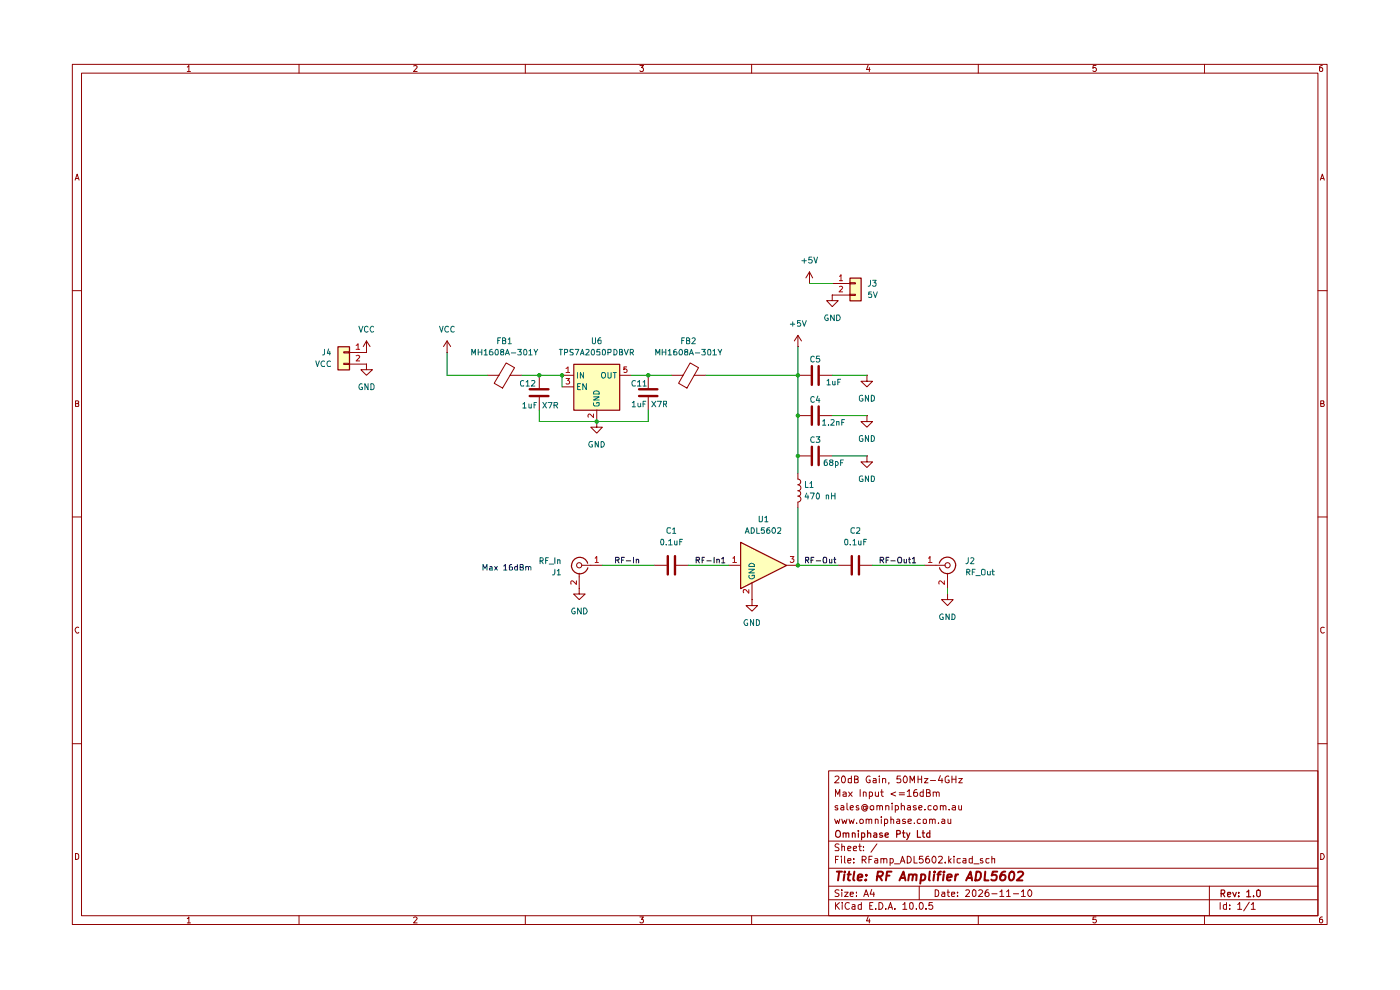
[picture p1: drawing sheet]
(kicad_sch
 (version 20260306)
 (generator "eeschema")
 (generator_version "10.0")
 (paper "A4")
 (title_block
  (title "RF Amplifier ADL5602")
  (date "2026-11-10")
  (rev "1.0")
  (company "Omniphase Pty Ltd")
  (comment 1 "www.omniphase.com.au")
  (comment 2 "sales@omniphase.com.au")
  (comment 3 "Max Input <=16dBm")
  (comment 4 "20dB Gain, 50MHz-4GHz"))
 (lib_symbols
  (symbol "Connector:Conn_Coaxial"
   (pin_names
    (offset 1.016) (hide yes)) (exclude_from_sim no) (in_bom yes) (on_board yes)
   (in_pos_files yes)
   (duplicate_pin_numbers_are_jumpers no)
   (property "Reference" "J" (at 0.254 3.048 0) (show_name no) (do_not_autoplace no) (effects (font (size 1.27 1.27))))
   (property "Value" "Conn_Coaxial" (at 2.921 0 90) (show_name no) (do_not_autoplace no) (effects (font (size 1.27 1.27))))
   (property "Footprint" "" (at 0 0 0) (show_name no) (do_not_autoplace no) (hide yes) (effects (font (size 1.27 1.27))))
   (property "Datasheet" "" (at 0 0 0) (show_name no) (do_not_autoplace no) (hide yes) (effects (font (size 1.27 1.27))))
   (property "Description" "coaxial connector (BNC, SMA, SMB, SMC, Cinch/RCA, LEMO, ...)" (at 0 0 0) (show_name no) (do_not_autoplace no) (hide yes) (effects (font (size 1.27 1.27))))
   (symbol "Conn_Coaxial_0_1"
    (polyline (pts (xy -2.54 0) (xy -0.508 0)) (stroke (width 0) (type default)) (fill (type none)))
    (arc (start 1.778 0) (mid 0.222 -1.8079) (end -1.778 -0.508) (stroke (width 0.254) (type default)) (fill (type none)))
    (arc (start -1.778 0.508) (mid 0.2221 1.8084) (end 1.778 0) (stroke (width 0.254) (type default)) (fill (type none)))
    (circle (center 0 0) (radius 0.508) (stroke (width 0.2032) (type default)) (fill (type none)))
    (polyline (pts (xy 0 -2.54) (xy 0 -1.778)) (stroke (width 0) (type default)) (fill (type none))))
   (symbol "Conn_Coaxial_1_1"
    (pin passive line (at -5.08 0 0) (length 2.54) (name "In" (effects (font (size 1.27 1.27)))) (number "1" (effects (font (size 1.27 1.27)))))
    (pin passive line (at 0 -5.08 90) (length 2.54) (name "Ext" (effects (font (size 1.27 1.27)))) (number "2" (effects (font (size 1.27 1.27))))))
   (embedded_fonts no))
  (symbol "Connector_Generic:Conn_01x02"
   (pin_names
    (offset 1.016) (hide yes)) (exclude_from_sim no) (in_bom yes) (on_board yes)
   (in_pos_files yes)
   (duplicate_pin_numbers_are_jumpers no)
   (property "Reference" "J" (at 0 2.54 0) (show_name no) (do_not_autoplace no) (effects (font (size 1.27 1.27))))
   (property "Value" "Conn_01x02" (at 0 -5.08 0) (show_name no) (do_not_autoplace no) (effects (font (size 1.27 1.27))))
   (property "Footprint" "" (at 0 0 0) (show_name no) (do_not_autoplace no) (hide yes) (effects (font (size 1.27 1.27))))
   (property "Datasheet" "" (at 0 0 0) (show_name no) (do_not_autoplace no) (hide yes) (effects (font (size 1.27 1.27))))
   (property "Description" "Generic connector, single row, 01x02, script generated (kicad-library-utils/schlib/autogen/connector/)" (at 0 0 0) (show_name no) (do_not_autoplace no) (hide yes) (effects (font (size 1.27 1.27))))
   (symbol "Conn_01x02_1_1"
    (rectangle (start -1.27 1.27) (end 1.27 -3.81) (stroke (width 0.254) (type default)) (fill (type background)))
    (rectangle (start -1.27 0.127) (end 0 -0.127) (stroke (width 0.1524) (type default)) (fill (type none)))
    (rectangle (start -1.27 -2.413) (end 0 -2.667) (stroke (width 0.1524) (type default)) (fill (type none)))
    (pin passive line (at -5.08 0 0) (length 3.81) (name "Pin_1" (effects (font (size 1.27 1.27)))) (number "1" (effects (font (size 1.27 1.27)))))
    (pin passive line (at -5.08 -2.54 0) (length 3.81) (name "Pin_2" (effects (font (size 1.27 1.27)))) (number "2" (effects (font (size 1.27 1.27))))))
   (embedded_fonts no))
  (symbol "Device:C"
   (pin_numbers (hide yes))
   (pin_names
    (offset 0.254)) (exclude_from_sim no) (in_bom yes) (on_board yes)
   (in_pos_files yes)
   (duplicate_pin_numbers_are_jumpers no)
   (property "Reference" "C" (at 0.635 2.54 0) (show_name no) (do_not_autoplace no) (effects (font (size 1.27 1.27)) (justify left)))
   (property "Value" "C" (at 0.635 -2.54 0) (show_name no) (do_not_autoplace no) (effects (font (size 1.27 1.27)) (justify left)))
   (property "Footprint" "" (at 0.9652 -3.81 0) (show_name no) (do_not_autoplace no) (hide yes) (effects (font (size 1.27 1.27))))
   (property "Datasheet" "" (at 0 0 0) (show_name no) (do_not_autoplace no) (hide yes) (effects (font (size 1.27 1.27))))
   (property "Description" "Unpolarized capacitor" (at 0 0 0) (show_name no) (do_not_autoplace no) (hide yes) (effects (font (size 1.27 1.27))))
   (symbol "C_0_1"
    (polyline (pts (xy -2.032 0.762) (xy 2.032 0.762)) (stroke (width 0.508) (type default)) (fill (type none)))
    (polyline (pts (xy -2.032 -0.762) (xy 2.032 -0.762)) (stroke (width 0.508) (type default)) (fill (type none))))
   (symbol "C_1_1"
    (pin passive line (at 0 3.81 270) (length 2.794) (name "" (effects (font (size 1.27 1.27)))) (number "1" (effects (font (size 1.27 1.27)))))
    (pin passive line (at 0 -3.81 90) (length 2.794) (name "" (effects (font (size 1.27 1.27)))) (number "2" (effects (font (size 1.27 1.27))))))
   (embedded_fonts no))
  (symbol "Device:FerriteBead"
   (pin_numbers (hide yes))
   (pin_names
    (offset 0)) (exclude_from_sim no) (in_bom yes) (on_board yes)
   (in_pos_files yes)
   (duplicate_pin_numbers_are_jumpers no)
   (property "Reference" "FB" (at -3.81 0.635 90) (show_name no) (do_not_autoplace no) (effects (font (size 1.27 1.27))))
   (property "Value" "FerriteBead" (at 3.81 0 90) (show_name no) (do_not_autoplace no) (effects (font (size 1.27 1.27))))
   (property "Footprint" "" (at -1.778 0 90) (show_name no) (do_not_autoplace no) (hide yes) (effects (font (size 1.27 1.27))))
   (property "Datasheet" "" (at 0 0 0) (show_name no) (do_not_autoplace no) (hide yes) (effects (font (size 1.27 1.27))))
   (property "Description" "Ferrite bead" (at 0 0 0) (show_name no) (do_not_autoplace no) (hide yes) (effects (font (size 1.27 1.27))))
   (symbol "FerriteBead_0_1"
    (polyline (pts (xy -2.7686 0.4064) (xy -1.7018 2.2606) (xy 2.7686 -0.3048) (xy 1.6764 -2.159) (xy -2.7686 0.4064)) (stroke (width 0) (type default)) (fill (type none)))
    (polyline (pts (xy 0 1.27) (xy 0 1.2954)) (stroke (width 0) (type default)) (fill (type none)))
    (polyline (pts (xy 0 -1.27) (xy 0 -1.2192)) (stroke (width 0) (type default)) (fill (type none))))
   (symbol "FerriteBead_1_1"
    (pin passive line (at 0 3.81 270) (length 2.54) (name "" (effects (font (size 1.27 1.27)))) (number "1" (effects (font (size 1.27 1.27)))))
    (pin passive line (at 0 -3.81 90) (length 2.54) (name "" (effects (font (size 1.27 1.27)))) (number "2" (effects (font (size 1.27 1.27))))))
   (embedded_fonts no))
  (symbol "Device:L"
   (pin_numbers (hide yes))
   (pin_names
    (offset 1.016) (hide yes)) (exclude_from_sim no) (in_bom yes) (on_board yes)
   (in_pos_files yes)
   (duplicate_pin_numbers_are_jumpers no)
   (property "Reference" "L" (at -1.27 0 90) (show_name no) (do_not_autoplace no) (effects (font (size 1.27 1.27))))
   (property "Value" "L" (at 1.905 0 90) (show_name no) (do_not_autoplace no) (effects (font (size 1.27 1.27))))
   (property "Footprint" "" (at 0 0 0) (show_name no) (do_not_autoplace no) (hide yes) (effects (font (size 1.27 1.27))))
   (property "Datasheet" "" (at 0 0 0) (show_name no) (do_not_autoplace no) (hide yes) (effects (font (size 1.27 1.27))))
   (property "Description" "Inductor" (at 0 0 0) (show_name no) (do_not_autoplace no) (hide yes) (effects (font (size 1.27 1.27))))
   (symbol "L_0_1"
    (arc (start 0 2.54) (mid 0.6323 1.905) (end 0 1.27) (stroke (width 0) (type default)) (fill (type none)))
    (arc (start 0 1.27) (mid 0.6323 0.635) (end 0 0) (stroke (width 0) (type default)) (fill (type none)))
    (arc (start 0 0) (mid 0.6323 -0.635) (end 0 -1.27) (stroke (width 0) (type default)) (fill (type none)))
    (arc (start 0 -1.27) (mid 0.6323 -1.905) (end 0 -2.54) (stroke (width 0) (type default)) (fill (type none))))
   (symbol "L_1_1"
    (pin passive line (at 0 3.81 270) (length 1.27) (name "1" (effects (font (size 1.27 1.27)))) (number "1" (effects (font (size 1.27 1.27)))))
    (pin passive line (at 0 -3.81 90) (length 1.27) (name "2" (effects (font (size 1.27 1.27)))) (number "2" (effects (font (size 1.27 1.27))))))
   (embedded_fonts no))
  (symbol "RF_Amplifier:ADL5610" (exclude_from_sim no) (in_bom yes) (on_board yes)
   (in_pos_files yes)
   (duplicate_pin_numbers_are_jumpers no)
   (property "Reference" "U" (at -1.27 7.62 0) (show_name no) (do_not_autoplace no) (effects (font (size 1.27 1.27))))
   (property "Value" "ADL5610" (at 2.54 5.08 0) (show_name no) (do_not_autoplace no) (effects (font (size 1.27 1.27))))
   (property "Footprint" "Package_TO_SOT_SMD:SOT-89-3" (at 1.27 10.16 0) (show_name no) (do_not_autoplace no) (hide yes) (effects (font (size 1.27 1.27))))
   (property "Datasheet" "https://www.analog.com/media/en/technical-documentation/data-sheets/ADL5610.pdf" (at 0 0 0) (show_name no) (do_not_autoplace no) (hide yes) (effects (font (size 1.27 1.27))))
   (property "Description" "30-6000MHz RF/IF +18.4dB gain block, SOT-89" (at 0 0 0) (show_name no) (do_not_autoplace no) (hide yes) (effects (font (size 1.27 1.27))))
   (symbol "ADL5610_0_1"
    (polyline (pts (xy 5.08 0) (xy -5.08 5.08) (xy -5.08 -5.08) (xy 5.08 0)) (stroke (width 0.254) (type default)) (fill (type background))))
   (symbol "ADL5610_1_1"
    (pin input line (at -7.62 0 0) (length 2.54) (name "" (effects (font (size 1.27 1.27)))) (number "1" (effects (font (size 1.27 1.27)))))
    (pin power_in line (at -2.54 -7.62 90) (length 3.81) (name "GND" (effects (font (size 1.27 1.27)))) (number "2" (effects (font (size 1.27 1.27)))))
    (pin output line (at 7.62 0 180) (length 2.54) (name "" (effects (font (size 1.27 1.27)))) (number "3" (effects (font (size 1.27 1.27))))))
   (embedded_fonts no))
  (symbol "Regulator_Linear:TPS7A20xxxDBV" (exclude_from_sim no) (in_bom yes) (on_board yes)
   (in_pos_files yes)
   (duplicate_pin_numbers_are_jumpers no)
   (property "Reference" "U" (at -3.81 6.35 0) (show_name no) (do_not_autoplace no) (effects (font (size 1.27 1.27))))
   (property "Value" "TPS7A20xxxDBV" (at 6.35 6.35 0) (show_name no) (do_not_autoplace no) (effects (font (size 1.27 1.27))))
   (property "Footprint" "Package_TO_SOT_SMD:SOT-23-5" (at 0 8.89 0) (show_name no) (do_not_autoplace no) (hide yes) (effects (font (size 1.27 1.27))))
   (property "Datasheet" "https://www.ti.com/lit/ds/symlink/tps7a20.pdf" (at 0 12.7 0) (show_name no) (do_not_autoplace no) (hide yes) (effects (font (size 1.27 1.27))))
   (property "Description" "300 mA Low Dropout Voltage Regulator, Fixed Output, 1.6..6.0Vin, Low-Noise (7μV RMS), 6.5μA IQ LDO, SOT-23" (at 0 0 0) (show_name no) (do_not_autoplace no) (hide yes) (effects (font (size 1.27 1.27))))
   (symbol "TPS7A20xxxDBV_0_1"
    (rectangle (start -5.08 -5.08) (end 5.08 5.08) (stroke (width 0.254) (type default)) (fill (type background)))
    (pin power_in line (at -7.62 2.54 0) (length 2.54) (name "IN" (effects (font (size 1.27 1.27)))) (number "1" (effects (font (size 1.27 1.27)))))
    (pin power_in line (at 0 -7.62 90) (length 2.54) (name "GND" (effects (font (size 1.27 1.27)))) (number "2" (effects (font (size 1.27 1.27)))))
    (pin input line (at -7.62 0 0) (length 2.54) (name "EN" (effects (font (size 1.27 1.27)))) (number "3" (effects (font (size 1.27 1.27)))))
    (pin no_connect line (at 5.08 0 180) (length 2.54) (hide yes) (name "NC" (effects (font (size 1.27 1.27)))) (number "4" (effects (font (size 1.27 1.27)))))
    (pin power_out line (at 7.62 2.54 180) (length 2.54) (name "OUT" (effects (font (size 1.27 1.27)))) (number "5" (effects (font (size 1.27 1.27))))))
   (embedded_fonts no))
  (symbol "power:+5V"
   (power global)
   (pin_numbers (hide yes))
   (pin_names
    (offset 0) (hide yes)) (exclude_from_sim no) (in_bom yes) (on_board yes)
   (in_pos_files yes)
   (duplicate_pin_numbers_are_jumpers no)
   (property "Reference" "#PWR" (at 0 -3.81 0) (show_name no) (do_not_autoplace no) (hide yes) (effects (font (size 1.27 1.27))))
   (property "Value" "+5V" (at 0 3.556 0) (show_name no) (do_not_autoplace no) (effects (font (size 1.27 1.27))))
   (property "Footprint" "" (at 0 0 0) (show_name no) (do_not_autoplace no) (hide yes) (effects (font (size 1.27 1.27))))
   (property "Datasheet" "" (at 0 0 0) (show_name no) (do_not_autoplace no) (hide yes) (effects (font (size 1.27 1.27))))
   (property "Description" "Power symbol creates a global label with name \"+5V\"" (at 0 0 0) (show_name no) (do_not_autoplace no) (hide yes) (effects (font (size 1.27 1.27))))
   (symbol "+5V_0_1"
    (polyline (pts (xy -0.762 1.27) (xy 0 2.54)) (stroke (width 0) (type default)) (fill (type none)))
    (polyline (pts (xy 0 2.54) (xy 0.762 1.27)) (stroke (width 0) (type default)) (fill (type none)))
    (polyline (pts (xy 0 0) (xy 0 2.54)) (stroke (width 0) (type default)) (fill (type none))))
   (symbol "+5V_1_1"
    (pin power_in line (at 0 0 90) (length 0) (name "" (effects (font (size 1.27 1.27)))) (number "1" (effects (font (size 1.27 1.27))))))
   (embedded_fonts no))
  (symbol "power:GND"
   (power global)
   (pin_numbers (hide yes))
   (pin_names
    (offset 0) (hide yes)) (exclude_from_sim no) (in_bom yes) (on_board yes)
   (in_pos_files yes)
   (duplicate_pin_numbers_are_jumpers no)
   (property "Reference" "#PWR" (at 0 -6.35 0) (show_name no) (do_not_autoplace no) (hide yes) (effects (font (size 1.27 1.27))))
   (property "Value" "GND" (at 0 -3.81 0) (show_name no) (do_not_autoplace no) (effects (font (size 1.27 1.27))))
   (property "Footprint" "" (at 0 0 0) (show_name no) (do_not_autoplace no) (hide yes) (effects (font (size 1.27 1.27))))
   (property "Datasheet" "" (at 0 0 0) (show_name no) (do_not_autoplace no) (hide yes) (effects (font (size 1.27 1.27))))
   (property "Description" "Power symbol creates a global label with name \"GND\" , ground" (at 0 0 0) (show_name no) (do_not_autoplace no) (hide yes) (effects (font (size 1.27 1.27))))
   (symbol "GND_0_1"
    (polyline (pts (xy 0 0) (xy 0 -1.27) (xy 1.27 -1.27) (xy 0 -2.54) (xy -1.27 -1.27) (xy 0 -1.27)) (stroke (width 0) (type default)) (fill (type none))))
   (symbol "GND_1_1"
    (pin power_in line (at 0 0 270) (length 0) (name "" (effects (font (size 1.27 1.27)))) (number "1" (effects (font (size 1.27 1.27))))))
   (embedded_fonts no))
  (symbol "power:VCC"
   (power global)
   (pin_numbers (hide yes))
   (pin_names
    (offset 0) (hide yes)) (exclude_from_sim no) (in_bom yes) (on_board yes)
   (in_pos_files yes)
   (duplicate_pin_numbers_are_jumpers no)
   (property "Reference" "#PWR" (at 0 -3.81 0) (show_name no) (do_not_autoplace no) (hide yes) (effects (font (size 1.27 1.27))))
   (property "Value" "VCC" (at 0 3.556 0) (show_name no) (do_not_autoplace no) (effects (font (size 1.27 1.27))))
   (property "Footprint" "" (at 0 0 0) (show_name no) (do_not_autoplace no) (hide yes) (effects (font (size 1.27 1.27))))
   (property "Datasheet" "" (at 0 0 0) (show_name no) (do_not_autoplace no) (hide yes) (effects (font (size 1.27 1.27))))
   (property "Description" "Power symbol creates a global label with name \"VCC\"" (at 0 0 0) (show_name no) (do_not_autoplace no) (hide yes) (effects (font (size 1.27 1.27))))
   (symbol "VCC_0_1"
    (polyline (pts (xy -0.762 1.27) (xy 0 2.54)) (stroke (width 0) (type default)) (fill (type none)))
    (polyline (pts (xy 0 2.54) (xy 0.762 1.27)) (stroke (width 0) (type default)) (fill (type none)))
    (polyline (pts (xy 0 0) (xy 0 2.54)) (stroke (width 0) (type default)) (fill (type none))))
   (symbol "VCC_1_1"
    (pin power_in line (at 0 0 90) (length 0) (name "" (effects (font (size 1.27 1.27)))) (number "1" (effects (font (size 1.27 1.27))))))
   (embedded_fonts no)))
 (text "Max 16dBm "
  (exclude_from_sim no)
  (at 106.426 121.412 0)
  (effects (font (size 1.27 1.27))))
 (junction
  (at 170.18 78.74)
  (diameter 0)
  (color 0 0 0 0))
 (junction
  (at 113.03 78.74)
  (diameter 0)
  (color 0 0 0 0))
 (junction
  (at 170.18 87.63)
  (diameter 0)
  (color 0 0 0 0))
 (junction
  (at 137.16 78.74)
  (diameter 0)
  (color 0 0 0 0))
 (junction
  (at 118.11 78.74)
  (diameter 0)
  (color 0 0 0 0))
 (junction
  (at 170.18 96.52)
  (diameter 0)
  (color 0 0 0 0))
 (junction
  (at 170.18 120.65)
  (diameter 0)
  (color 0 0 0 0))
 (junction
  (at 125.73 88.9)
  (diameter 0)
  (color 0 0 0 0))
 (wire
  (pts (xy 203.2 127) (xy 203.2 125.73))
  (stroke (width 0) (type default)))
 (wire
  (pts (xy 92.71 78.74) (xy 101.6 78.74))
  (stroke (width 0) (type default)))
 (wire
  (pts (xy 137.16 86.36) (xy 137.16 88.9))
  (stroke (width 0) (type default)))
 (wire
  (pts (xy 113.03 78.74) (xy 118.11 78.74))
  (stroke (width 0) (type default)))
 (wire
  (pts (xy 109.22 78.74) (xy 113.03 78.74))
  (stroke (width 0) (type default)))
 (wire
  (pts (xy 133.35 78.74) (xy 137.16 78.74))
  (stroke (width 0) (type default)))
 (wire
  (pts (xy 177.8 96.52) (xy 185.42 96.52))
  (stroke (width 0) (type default)))
 (wire
  (pts (xy 149.86 78.74) (xy 170.18 78.74))
  (stroke (width 0) (type default)))
 (wire
  (pts (xy 172.72 58.42) (xy 177.8 58.42))
  (stroke (width 0) (type default)))
 (wire
  (pts (xy 113.03 88.9) (xy 125.73 88.9))
  (stroke (width 0) (type default)))
 (wire
  (pts (xy 146.05 120.65) (xy 154.94 120.65))
  (stroke (width 0) (type default)))
 (wire
  (pts (xy 118.11 78.74) (xy 118.11 81.28))
  (stroke (width 0) (type default)))
 (wire
  (pts (xy 113.03 86.36) (xy 113.03 88.9))
  (stroke (width 0) (type default)))
 (wire
  (pts (xy 170.18 96.52) (xy 170.18 100.33))
  (stroke (width 0) (type default)))
 (wire
  (pts (xy 177.8 87.63) (xy 185.42 87.63))
  (stroke (width 0) (type default)))
 (wire
  (pts (xy 177.8 78.74) (xy 185.42 78.74))
  (stroke (width 0) (type default)))
 (wire
  (pts (xy 170.18 72.39) (xy 170.18 78.74))
  (stroke (width 0) (type default)))
 (wire
  (pts (xy 170.18 78.74) (xy 170.18 87.63))
  (stroke (width 0) (type default)))
 (wire
  (pts (xy 170.18 107.95) (xy 170.18 120.65))
  (stroke (width 0) (type default)))
 (wire
  (pts (xy 170.18 120.65) (xy 179.07 120.65))
  (stroke (width 0) (type default)))
 (wire
  (pts (xy 186.69 120.65) (xy 198.12 120.65))
  (stroke (width 0) (type default)))
 (wire
  (pts (xy 170.18 87.63) (xy 170.18 96.52))
  (stroke (width 0) (type default)))
 (wire
  (pts (xy 142.24 78.74) (xy 137.16 78.74))
  (stroke (width 0) (type default)))
 (wire
  (pts (xy 92.71 73.66) (xy 92.71 78.74))
  (stroke (width 0) (type default)))
 (wire
  (pts (xy 137.16 88.9) (xy 125.73 88.9))
  (stroke (width 0) (type default)))
 (wire
  (pts (xy 127 120.65) (xy 138.43 120.65))
  (stroke (width 0) (type default)))
 (label "RF-In1"
  (at 147.32 120.65 0)
  (effects (font (size 1.27 1.27)) (justify left bottom)))
 (label "RF-Out1"
  (at 187.96 120.65 0)
  (effects (font (size 1.27 1.27)) (justify left bottom)))
 (label "RF-In"
  (at 129.54 120.65 0)
  (effects (font (size 1.27 1.27)) (justify left bottom))
  (property "Netclass" "RF_50_OHM" (at 125.222 122.174 0) (hide yes) (show_name no) (do_not_autoplace no) (effects (font (size 1.27 1.27)
    (italic yes)) (justify left))))
 (label "RF-Out"
  (at 171.45 120.65 0)
  (effects (font (size 1.27 1.27)) (justify left bottom)))
 (symbol
  (lib_id "Connector_Generic:Conn_01x02")
  (at 182.88 58.42 0)
  (unit 1)
  (body_style 1)
  (exclude_from_sim no)
  (in_bom yes)
  (on_board yes)
  (in_pos_files yes)
  (dnp no)
  (fields_autoplaced yes)
  (property "Reference" "J3" (at 185.42 58.4199 0) (show_name no) (do_not_autoplace no) (effects (font (size 1.27 1.27)) (justify left)))
  (property "Value" "5V" (at 185.42 60.9599 0) (show_name no) (do_not_autoplace no) (effects (font (size 1.27 1.27)) (justify left)))
  (property "Footprint" "Connector_PinSocket_2.54mm:PinSocket_1x02_P2.54mm_Vertical" (at 182.88 58.42 0) (hide yes) (show_name no) (do_not_autoplace no) (effects (font (size 1.27 1.27))))
  (property "Datasheet" "" (at 182.88 58.42 0) (hide yes) (show_name no) (do_not_autoplace no) (effects (font (size 1.27 1.27))))
  (property "Description" "Generic connector, single row, 01x02, script generated (kicad-library-utils/schlib/autogen/connector/)" (at 182.88 58.42 0) (hide yes) (show_name no) (do_not_autoplace no) (effects (font (size 1.27 1.27))))
  (pin "1")
  (pin "2"))
 (symbol
  (lib_id "Device:FerriteBead")
  (at 146.05 78.74 90)
  (unit 1)
  (body_style 1)
  (exclude_from_sim no)
  (in_bom yes)
  (on_board yes)
  (in_pos_files yes)
  (dnp no)
  (fields_autoplaced yes)
  (property "Reference" "FB2" (at 145.9992 71.12 90) (show_name no) (do_not_autoplace no) (effects (font (size 1.27 1.27))))
  (property "Value" "MH1608A-301Y" (at 145.9992 73.66 90) (show_name no) (do_not_autoplace no) (effects (font (size 1.27 1.27))))
  (property "Footprint" "Inductor_SMD:L_0603_1608Metric_Pad1.05x0.95mm_HandSolder" (at 146.05 80.518 90) (hide yes) (show_name no) (do_not_autoplace no) (effects (font (size 1.27 1.27))))
  (property "Datasheet" "" (at 146.05 78.74 0) (hide yes) (show_name no) (do_not_autoplace no) (effects (font (size 1.27 1.27))))
  (property "Description" "Ferrite bead" (at 146.05 78.74 0) (hide yes) (show_name no) (do_not_autoplace no) (effects (font (size 1.27 1.27))))
  (pin "2")
  (pin "1"))
 (symbol
  (lib_id "power:GND")
  (at 185.42 87.63 0)
  (unit 1)
  (body_style 1)
  (exclude_from_sim no)
  (in_bom yes)
  (on_board yes)
  (in_pos_files yes)
  (dnp no)
  (fields_autoplaced yes)
  (property "Reference" "#PWR05" (at 185.42 93.98 0) (hide yes) (show_name no) (do_not_autoplace no) (effects (font (size 1.27 1.27))))
  (property "Value" "GND" (at 185.42 92.71 0) (show_name no) (do_not_autoplace no) (effects (font (size 1.27 1.27))))
  (property "Footprint" "" (at 185.42 87.63 0) (hide yes) (show_name no) (do_not_autoplace no) (effects (font (size 1.27 1.27))))
  (property "Datasheet" "" (at 185.42 87.63 0) (hide yes) (show_name no) (do_not_autoplace no) (effects (font (size 1.27 1.27))))
  (property "Description" "Power symbol creates a global label with name \"GND\" , ground" (at 185.42 87.63 0) (hide yes) (show_name no) (do_not_autoplace no) (effects (font (size 1.27 1.27))))
  (pin "1"))
 (symbol
  (lib_id "power:GND")
  (at 160.02 128.27 0)
  (unit 1)
  (body_style 1)
  (exclude_from_sim no)
  (in_bom yes)
  (on_board yes)
  (in_pos_files yes)
  (dnp no)
  (fields_autoplaced yes)
  (property "Reference" "#PWR02" (at 160.02 134.62 0) (hide yes) (show_name no) (do_not_autoplace no) (effects (font (size 1.27 1.27))))
  (property "Value" "GND" (at 160.02 133.35 0) (show_name no) (do_not_autoplace no) (effects (font (size 1.27 1.27))))
  (property "Footprint" "" (at 160.02 128.27 0) (hide yes) (show_name no) (do_not_autoplace no) (effects (font (size 1.27 1.27))))
  (property "Datasheet" "" (at 160.02 128.27 0) (hide yes) (show_name no) (do_not_autoplace no) (effects (font (size 1.27 1.27))))
  (property "Description" "Power symbol creates a global label with name \"GND\" , ground" (at 160.02 128.27 0) (hide yes) (show_name no) (do_not_autoplace no) (effects (font (size 1.27 1.27))))
  (pin "1"))
 (symbol
  (lib_id "Device:C")
  (at 182.88 120.65 90)
  (unit 1)
  (body_style 1)
  (exclude_from_sim no)
  (in_bom yes)
  (on_board yes)
  (in_pos_files yes)
  (dnp no)
  (fields_autoplaced yes)
  (property "Reference" "C2" (at 182.88 113.03 90) (show_name no) (do_not_autoplace no) (effects (font (size 1.27 1.27))))
  (property "Value" "0.1uF" (at 182.88 115.57 90) (show_name no) (do_not_autoplace no) (effects (font (size 1.27 1.27))))
  (property "Footprint" "Capacitor_SMD:C_0402_1005Metric" (at 186.69 119.6848 0) (hide yes) (show_name no) (do_not_autoplace no) (effects (font (size 1.27 1.27))))
  (property "Datasheet" "" (at 182.88 120.65 0) (hide yes) (show_name no) (do_not_autoplace no) (effects (font (size 1.27 1.27))))
  (property "Description" "Unpolarized capacitor" (at 182.88 120.65 0) (hide yes) (show_name no) (do_not_autoplace no) (effects (font (size 1.27 1.27))))
  (pin "2")
  (pin "1"))
 (symbol
  (lib_id "power:GND")
  (at 121.92 125.73 0)
  (unit 1)
  (body_style 1)
  (exclude_from_sim no)
  (in_bom yes)
  (on_board yes)
  (in_pos_files yes)
  (dnp no)
  (fields_autoplaced yes)
  (property "Reference" "#PWR01" (at 121.92 132.08 0) (hide yes) (show_name no) (do_not_autoplace no) (effects (font (size 1.27 1.27))))
  (property "Value" "GND" (at 121.92 130.81 0) (show_name no) (do_not_autoplace no) (effects (font (size 1.27 1.27))))
  (property "Footprint" "" (at 121.92 125.73 0) (hide yes) (show_name no) (do_not_autoplace no) (effects (font (size 1.27 1.27))))
  (property "Datasheet" "" (at 121.92 125.73 0) (hide yes) (show_name no) (do_not_autoplace no) (effects (font (size 1.27 1.27))))
  (property "Description" "Power symbol creates a global label with name \"GND\" , ground" (at 121.92 125.73 0) (hide yes) (show_name no) (do_not_autoplace no) (effects (font (size 1.27 1.27))))
  (pin "1"))
 (symbol
  (lib_id "RF_Amplifier:ADL5610")
  (at 162.56 120.65 0)
  (unit 1)
  (body_style 1)
  (exclude_from_sim no)
  (in_bom yes)
  (on_board yes)
  (in_pos_files yes)
  (dnp no)
  (fields_autoplaced yes)
  (property "Reference" "U1" (at 162.56 110.49 0) (show_name no) (do_not_autoplace no) (effects (font (size 1.27 1.27))))
  (property "Value" "ADL5602" (at 162.56 113.03 0) (show_name no) (do_not_autoplace no) (effects (font (size 1.27 1.27))))
  (property "Footprint" "Package_TO_SOT_SMD:SOT-89-3" (at 163.83 110.49 0) (hide yes) (show_name no) (do_not_autoplace no) (effects (font (size 1.27 1.27))))
  (property "Datasheet" "https://www.analog.com/media/en/technical-documentation/data-sheets/ADL5610.pdf" (at 162.56 120.65 0) (hide yes) (show_name no) (do_not_autoplace no) (effects (font (size 1.27 1.27))))
  (property "Description" "30-6000MHz RF/IF +18.4dB gain block, SOT-89" (at 162.56 120.65 0) (hide yes) (show_name no) (do_not_autoplace no) (effects (font (size 1.27 1.27))))
  (pin "1")
  (pin "3")
  (pin "2"))
 (symbol
  (lib_id "power:+5V")
  (at 170.18 72.39 0)
  (unit 1)
  (body_style 1)
  (exclude_from_sim no)
  (in_bom yes)
  (on_board yes)
  (in_pos_files yes)
  (dnp no)
  (fields_autoplaced yes)
  (property "Reference" "#PWR07" (at 170.18 76.2 0) (hide yes) (show_name no) (do_not_autoplace no) (effects (font (size 1.27 1.27))))
  (property "Value" "+5V" (at 170.18 67.31 0) (show_name no) (do_not_autoplace no) (effects (font (size 1.27 1.27))))
  (property "Footprint" "" (at 170.18 72.39 0) (hide yes) (show_name no) (do_not_autoplace no) (effects (font (size 1.27 1.27))))
  (property "Datasheet" "" (at 170.18 72.39 0) (hide yes) (show_name no) (do_not_autoplace no) (effects (font (size 1.27 1.27))))
  (property "Description" "Power symbol creates a global label with name \"+5V\"" (at 170.18 72.39 0) (hide yes) (show_name no) (do_not_autoplace no) (effects (font (size 1.27 1.27))))
  (pin "1"))
 (symbol
  (lib_id "Device:C")
  (at 137.16 82.55 0)
  (unit 1)
  (body_style 1)
  (exclude_from_sim no)
  (in_bom yes)
  (on_board yes)
  (in_pos_files yes)
  (dnp no)
  (property "Reference" "C11" (at 135.128 80.518 0) (show_name no) (do_not_autoplace no) (effects (font (size 1.27 1.27))))
  (property "Value" "1uF X7R" (at 137.414 85.09 0) (show_name no) (do_not_autoplace no) (effects (font (size 1.27 1.27))))
  (property "Footprint" "Capacitor_SMD:C_0805_2012Metric_Pad1.18x1.45mm_HandSolder" (at 138.1252 86.36 0) (hide yes) (show_name no) (do_not_autoplace no) (effects (font (size 1.27 1.27))))
  (property "Datasheet" "" (at 137.16 82.55 0) (hide yes) (show_name no) (do_not_autoplace no) (effects (font (size 1.27 1.27))))
  (property "Description" "Unpolarized capacitor" (at 137.16 82.55 0) (hide yes) (show_name no) (do_not_autoplace no) (effects (font (size 1.27 1.27))))
  (pin "1")
  (pin "2"))
 (symbol
  (lib_id "power:VCC")
  (at 74.93 73.66 0)
  (unit 1)
  (body_style 1)
  (exclude_from_sim no)
  (in_bom yes)
  (on_board yes)
  (in_pos_files yes)
  (dnp no)
  (fields_autoplaced yes)
  (property "Reference" "#PWR012" (at 74.93 77.47 0) (hide yes) (show_name no) (do_not_autoplace no) (effects (font (size 1.27 1.27))))
  (property "Value" "VCC" (at 74.93 68.58 0) (show_name no) (do_not_autoplace no) (effects (font (size 1.27 1.27))))
  (property "Footprint" "" (at 74.93 73.66 0) (hide yes) (show_name no) (do_not_autoplace no) (effects (font (size 1.27 1.27))))
  (property "Datasheet" "" (at 74.93 73.66 0) (hide yes) (show_name no) (do_not_autoplace no) (effects (font (size 1.27 1.27))))
  (property "Description" "Power symbol creates a global label with name \"VCC\"" (at 74.93 73.66 0) (hide yes) (show_name no) (do_not_autoplace no) (effects (font (size 1.27 1.27))))
  (pin "1"))
 (symbol
  (lib_id "Device:C")
  (at 173.99 78.74 90)
  (unit 1)
  (body_style 1)
  (exclude_from_sim no)
  (in_bom yes)
  (on_board yes)
  (in_pos_files yes)
  (dnp no)
  (property "Reference" "C5" (at 173.99 75.184 90) (show_name no) (do_not_autoplace no) (effects (font (size 1.27 1.27))))
  (property "Value" "1uF" (at 178.054 80.264 90) (show_name no) (do_not_autoplace no) (effects (font (size 1.27 1.27))))
  (property "Footprint" "Capacitor_SMD:C_1206_3216Metric" (at 177.8 77.7748 0) (hide yes) (show_name no) (do_not_autoplace no) (effects (font (size 1.27 1.27))))
  (property "Datasheet" "" (at 173.99 78.74 0) (hide yes) (show_name no) (do_not_autoplace no) (effects (font (size 1.27 1.27))))
  (property "Description" "Unpolarized capacitor" (at 173.99 78.74 0) (hide yes) (show_name no) (do_not_autoplace no) (effects (font (size 1.27 1.27))))
  (pin "2")
  (pin "1"))
 (symbol
  (lib_id "Device:L")
  (at 170.18 104.14 0)
  (unit 1)
  (body_style 1)
  (exclude_from_sim no)
  (in_bom yes)
  (on_board yes)
  (in_pos_files yes)
  (dnp no)
  (fields_autoplaced yes)
  (property "Reference" "L1" (at 171.45 102.8699 0) (show_name no) (do_not_autoplace no) (effects (font (size 1.27 1.27)) (justify left)))
  (property "Value" "470 nH" (at 171.45 105.4099 0) (show_name no) (do_not_autoplace no) (effects (font (size 1.27 1.27)) (justify left)))
  (property "Footprint" "Inductor_SMD:L_0603_1608Metric_Pad1.05x0.95mm_HandSolder" (at 170.18 104.14 0) (hide yes) (show_name no) (do_not_autoplace no) (effects (font (size 1.27 1.27))))
  (property "Datasheet" "" (at 170.18 104.14 0) (hide yes) (show_name no) (do_not_autoplace no) (effects (font (size 1.27 1.27))))
  (property "Description" "Inductor" (at 170.18 104.14 0) (hide yes) (show_name no) (do_not_autoplace no) (effects (font (size 1.27 1.27))))
  (pin "1")
  (pin "2"))
 (symbol
  (lib_id "Connector:Conn_Coaxial")
  (at 203.2 120.65 0)
  (unit 1)
  (body_style 1)
  (exclude_from_sim no)
  (in_bom yes)
  (on_board yes)
  (in_pos_files yes)
  (dnp no)
  (fields_autoplaced yes)
  (property "Reference" "J2" (at 207.01 119.6731 0) (show_name no) (do_not_autoplace no) (effects (font (size 1.27 1.27)) (justify left)))
  (property "Value" "RF_Out" (at 207.01 122.2131 0) (show_name no) (do_not_autoplace no) (effects (font (size 1.27 1.27)) (justify left)))
  (property "Footprint" "Connector_Coaxial:SMA_Amphenol_132289_EdgeMount" (at 203.2 120.65 0) (hide yes) (show_name no) (do_not_autoplace no) (effects (font (size 1.27 1.27))))
  (property "Datasheet" "" (at 203.2 120.65 0) (hide yes) (show_name no) (do_not_autoplace no) (effects (font (size 1.27 1.27))))
  (property "Description" "coaxial connector (BNC, SMA, SMB, SMC, Cinch/RCA, LEMO, ...)" (at 203.2 120.65 0) (hide yes) (show_name no) (do_not_autoplace no) (effects (font (size 1.27 1.27))))
  (pin "1")
  (pin "2"))
 (symbol
  (lib_id "Device:C")
  (at 173.99 87.63 90)
  (unit 1)
  (body_style 1)
  (exclude_from_sim no)
  (in_bom yes)
  (on_board yes)
  (in_pos_files yes)
  (dnp no)
  (property "Reference" "C4" (at 173.99 84.074 90) (show_name no) (do_not_autoplace no) (effects (font (size 1.27 1.27))))
  (property "Value" "1.2nF" (at 178.054 89.154 90) (show_name no) (do_not_autoplace no) (effects (font (size 1.27 1.27))))
  (property "Footprint" "Capacitor_SMD:C_1206_3216Metric" (at 177.8 86.6648 0) (hide yes) (show_name no) (do_not_autoplace no) (effects (font (size 1.27 1.27))))
  (property "Datasheet" "" (at 173.99 87.63 0) (hide yes) (show_name no) (do_not_autoplace no) (effects (font (size 1.27 1.27))))
  (property "Description" "Unpolarized capacitor" (at 173.99 87.63 0) (hide yes) (show_name no) (do_not_autoplace no) (effects (font (size 1.27 1.27))))
  (pin "2")
  (pin "1"))
 (symbol
  (lib_id "power:GND")
  (at 74.93 76.2 0)
  (unit 1)
  (body_style 1)
  (exclude_from_sim no)
  (in_bom yes)
  (on_board yes)
  (in_pos_files yes)
  (dnp no)
  (fields_autoplaced yes)
  (property "Reference" "#PWR011" (at 74.93 82.55 0) (hide yes) (show_name no) (do_not_autoplace no) (effects (font (size 1.27 1.27))))
  (property "Value" "GND" (at 74.93 81.28 0) (show_name no) (do_not_autoplace no) (effects (font (size 1.27 1.27))))
  (property "Footprint" "" (at 74.93 76.2 0) (hide yes) (show_name no) (do_not_autoplace no) (effects (font (size 1.27 1.27))))
  (property "Datasheet" "" (at 74.93 76.2 0) (hide yes) (show_name no) (do_not_autoplace no) (effects (font (size 1.27 1.27))))
  (property "Description" "Power symbol creates a global label with name \"GND\" , ground" (at 74.93 76.2 0) (hide yes) (show_name no) (do_not_autoplace no) (effects (font (size 1.27 1.27))))
  (pin "1"))
 (symbol
  (lib_id "Device:C")
  (at 142.24 120.65 90)
  (unit 1)
  (body_style 1)
  (exclude_from_sim no)
  (in_bom yes)
  (on_board yes)
  (in_pos_files yes)
  (dnp no)
  (fields_autoplaced yes)
  (property "Reference" "C1" (at 142.24 113.03 90) (show_name no) (do_not_autoplace no) (effects (font (size 1.27 1.27))))
  (property "Value" "0.1uF" (at 142.24 115.57 90) (show_name no) (do_not_autoplace no) (effects (font (size 1.27 1.27))))
  (property "Footprint" "Capacitor_SMD:C_0402_1005Metric" (at 146.05 119.6848 0) (hide yes) (show_name no) (do_not_autoplace no) (effects (font (size 1.27 1.27))))
  (property "Datasheet" "" (at 142.24 120.65 0) (hide yes) (show_name no) (do_not_autoplace no) (effects (font (size 1.27 1.27))))
  (property "Description" "Unpolarized capacitor" (at 142.24 120.65 0) (hide yes) (show_name no) (do_not_autoplace no) (effects (font (size 1.27 1.27))))
  (pin "2")
  (pin "1"))
 (symbol
  (lib_id "power:GND")
  (at 203.2 127 0)
  (unit 1)
  (body_style 1)
  (exclude_from_sim no)
  (in_bom yes)
  (on_board yes)
  (in_pos_files yes)
  (dnp no)
  (fields_autoplaced yes)
  (property "Reference" "#PWR03" (at 203.2 133.35 0) (hide yes) (show_name no) (do_not_autoplace no) (effects (font (size 1.27 1.27))))
  (property "Value" "GND" (at 203.2 132.08 0) (show_name no) (do_not_autoplace no) (effects (font (size 1.27 1.27))))
  (property "Footprint" "" (at 203.2 127 0) (hide yes) (show_name no) (do_not_autoplace no) (effects (font (size 1.27 1.27))))
  (property "Datasheet" "" (at 203.2 127 0) (hide yes) (show_name no) (do_not_autoplace no) (effects (font (size 1.27 1.27))))
  (property "Description" "Power symbol creates a global label with name \"GND\" , ground" (at 203.2 127 0) (hide yes) (show_name no) (do_not_autoplace no) (effects (font (size 1.27 1.27))))
  (pin "1"))
 (symbol
  (lib_id "Connector_Generic:Conn_01x02")
  (at 69.85 73.66 0)
  (mirror y)
  (unit 1)
  (body_style 1)
  (exclude_from_sim no)
  (in_bom yes)
  (on_board yes)
  (in_pos_files yes)
  (dnp no)
  (property "Reference" "J4" (at 67.31 73.6599 0) (show_name no) (do_not_autoplace no) (effects (font (size 1.27 1.27)) (justify left)))
  (property "Value" "VCC" (at 67.31 76.1999 0) (show_name no) (do_not_autoplace no) (effects (font (size 1.27 1.27)) (justify left)))
  (property "Footprint" "Connector_PinSocket_2.54mm:PinSocket_1x02_P2.54mm_Vertical" (at 69.85 73.66 0) (hide yes) (show_name no) (do_not_autoplace no) (effects (font (size 1.27 1.27))))
  (property "Datasheet" "" (at 69.85 73.66 0) (hide yes) (show_name no) (do_not_autoplace no) (effects (font (size 1.27 1.27))))
  (property "Description" "Generic connector, single row, 01x02, script generated (kicad-library-utils/schlib/autogen/connector/)" (at 69.85 73.66 0) (hide yes) (show_name no) (do_not_autoplace no) (effects (font (size 1.27 1.27))))
  (pin "1")
  (pin "2"))
 (symbol
  (lib_id "Regulator_Linear:TPS7A20xxxDBV")
  (at 125.73 81.28 0)
  (unit 1)
  (body_style 1)
  (exclude_from_sim no)
  (in_bom yes)
  (on_board yes)
  (in_pos_files yes)
  (dnp no)
  (fields_autoplaced yes)
  (property "Reference" "U6" (at 125.73 71.12 0) (show_name no) (do_not_autoplace no) (effects (font (size 1.27 1.27))))
  (property "Value" "TPS7A2050PDBVR" (at 125.73 73.66 0) (show_name no) (do_not_autoplace no) (effects (font (size 1.27 1.27))))
  (property "Footprint" "Package_TO_SOT_SMD:SOT-23-5" (at 125.73 72.39 0) (hide yes) (show_name no) (do_not_autoplace no) (effects (font (size 1.27 1.27))))
  (property "Datasheet" "https://www.ti.com/lit/ds/symlink/tps7a20.pdf" (at 125.73 68.58 0) (hide yes) (show_name no) (do_not_autoplace no) (effects (font (size 1.27 1.27))))
  (property "Description" "300 mA Low Dropout Voltage Regulator, Fixed Output, 1.6..6.0Vin, Low-Noise (7μV RMS), 6.5μA IQ LDO, SOT-23" (at 125.73 81.28 0) (hide yes) (show_name no) (do_not_autoplace no) (effects (font (size 1.27 1.27))))
  (pin "2")
  (pin "5")
  (pin "1")
  (pin "3")
  (pin "4"))
 (symbol
  (lib_id "power:VCC")
  (at 92.71 73.66 0)
  (unit 1)
  (body_style 1)
  (exclude_from_sim no)
  (in_bom yes)
  (on_board yes)
  (in_pos_files yes)
  (dnp no)
  (fields_autoplaced yes)
  (property "Reference" "#PWR08" (at 92.71 77.47 0) (hide yes) (show_name no) (do_not_autoplace no) (effects (font (size 1.27 1.27))))
  (property "Value" "VCC" (at 92.71 68.58 0) (show_name no) (do_not_autoplace no) (effects (font (size 1.27 1.27))))
  (property "Footprint" "" (at 92.71 73.66 0) (hide yes) (show_name no) (do_not_autoplace no) (effects (font (size 1.27 1.27))))
  (property "Datasheet" "" (at 92.71 73.66 0) (hide yes) (show_name no) (do_not_autoplace no) (effects (font (size 1.27 1.27))))
  (property "Description" "Power symbol creates a global label with name \"VCC\"" (at 92.71 73.66 0) (hide yes) (show_name no) (do_not_autoplace no) (effects (font (size 1.27 1.27))))
  (pin "1"))
 (symbol
  (lib_id "power:GND")
  (at 177.8 60.96 0)
  (unit 1)
  (body_style 1)
  (exclude_from_sim no)
  (in_bom yes)
  (on_board yes)
  (in_pos_files yes)
  (dnp no)
  (fields_autoplaced yes)
  (property "Reference" "#PWR010" (at 177.8 67.31 0) (hide yes) (show_name no) (do_not_autoplace no) (effects (font (size 1.27 1.27))))
  (property "Value" "GND" (at 177.8 66.04 0) (show_name no) (do_not_autoplace no) (effects (font (size 1.27 1.27))))
  (property "Footprint" "" (at 177.8 60.96 0) (hide yes) (show_name no) (do_not_autoplace no) (effects (font (size 1.27 1.27))))
  (property "Datasheet" "" (at 177.8 60.96 0) (hide yes) (show_name no) (do_not_autoplace no) (effects (font (size 1.27 1.27))))
  (property "Description" "Power symbol creates a global label with name \"GND\" , ground" (at 177.8 60.96 0) (hide yes) (show_name no) (do_not_autoplace no) (effects (font (size 1.27 1.27))))
  (pin "1"))
 (symbol
  (lib_id "Device:C")
  (at 173.99 96.52 90)
  (unit 1)
  (body_style 1)
  (exclude_from_sim no)
  (in_bom yes)
  (on_board yes)
  (in_pos_files yes)
  (dnp no)
  (property "Reference" "C3" (at 173.99 92.964 90) (show_name no) (do_not_autoplace no) (effects (font (size 1.27 1.27))))
  (property "Value" "68pF" (at 178.054 98.044 90) (show_name no) (do_not_autoplace no) (effects (font (size 1.27 1.27))))
  (property "Footprint" "Capacitor_SMD:C_1206_3216Metric" (at 177.8 95.5548 0) (hide yes) (show_name no) (do_not_autoplace no) (effects (font (size 1.27 1.27))))
  (property "Datasheet" "" (at 173.99 96.52 0) (hide yes) (show_name no) (do_not_autoplace no) (effects (font (size 1.27 1.27))))
  (property "Description" "Unpolarized capacitor" (at 173.99 96.52 0) (hide yes) (show_name no) (do_not_autoplace no) (effects (font (size 1.27 1.27))))
  (pin "2")
  (pin "1"))
 (symbol
  (lib_id "power:+5V")
  (at 172.72 58.42 0)
  (unit 1)
  (body_style 1)
  (exclude_from_sim no)
  (in_bom yes)
  (on_board yes)
  (in_pos_files yes)
  (dnp no)
  (fields_autoplaced yes)
  (property "Reference" "#PWR09" (at 172.72 62.23 0) (hide yes) (show_name no) (do_not_autoplace no) (effects (font (size 1.27 1.27))))
  (property "Value" "+5V" (at 172.72 53.34 0) (show_name no) (do_not_autoplace no) (effects (font (size 1.27 1.27))))
  (property "Footprint" "" (at 172.72 58.42 0) (hide yes) (show_name no) (do_not_autoplace no) (effects (font (size 1.27 1.27))))
  (property "Datasheet" "" (at 172.72 58.42 0) (hide yes) (show_name no) (do_not_autoplace no) (effects (font (size 1.27 1.27))))
  (property "Description" "Power symbol creates a global label with name \"+5V\"" (at 172.72 58.42 0) (hide yes) (show_name no) (do_not_autoplace no) (effects (font (size 1.27 1.27))))
  (pin "1"))
 (symbol
  (lib_id "power:GND")
  (at 125.73 88.9 0)
  (unit 1)
  (body_style 1)
  (exclude_from_sim no)
  (in_bom yes)
  (on_board yes)
  (in_pos_files yes)
  (dnp no)
  (fields_autoplaced yes)
  (property "Reference" "#PWR034" (at 125.73 95.25 0) (hide yes) (show_name no) (do_not_autoplace no) (effects (font (size 1.27 1.27))))
  (property "Value" "GND" (at 125.73 93.98 0) (show_name no) (do_not_autoplace no) (effects (font (size 1.27 1.27))))
  (property "Footprint" "" (at 125.73 88.9 0) (hide yes) (show_name no) (do_not_autoplace no) (effects (font (size 1.27 1.27))))
  (property "Datasheet" "" (at 125.73 88.9 0) (hide yes) (show_name no) (do_not_autoplace no) (effects (font (size 1.27 1.27))))
  (property "Description" "Power symbol creates a global label with name \"GND\" , ground" (at 125.73 88.9 0) (hide yes) (show_name no) (do_not_autoplace no) (effects (font (size 1.27 1.27))))
  (pin "1"))
 (symbol
  (lib_id "power:GND")
  (at 185.42 96.52 0)
  (unit 1)
  (body_style 1)
  (exclude_from_sim no)
  (in_bom yes)
  (on_board yes)
  (in_pos_files yes)
  (dnp no)
  (fields_autoplaced yes)
  (property "Reference" "#PWR04" (at 185.42 102.87 0) (hide yes) (show_name no) (do_not_autoplace no) (effects (font (size 1.27 1.27))))
  (property "Value" "GND" (at 185.42 101.6 0) (show_name no) (do_not_autoplace no) (effects (font (size 1.27 1.27))))
  (property "Footprint" "" (at 185.42 96.52 0) (hide yes) (show_name no) (do_not_autoplace no) (effects (font (size 1.27 1.27))))
  (property "Datasheet" "" (at 185.42 96.52 0) (hide yes) (show_name no) (do_not_autoplace no) (effects (font (size 1.27 1.27))))
  (property "Description" "Power symbol creates a global label with name \"GND\" , ground" (at 185.42 96.52 0) (hide yes) (show_name no) (do_not_autoplace no) (effects (font (size 1.27 1.27))))
  (pin "1"))
 (symbol
  (lib_id "Device:C")
  (at 113.03 82.55 0)
  (unit 1)
  (body_style 1)
  (exclude_from_sim no)
  (in_bom yes)
  (on_board yes)
  (in_pos_files yes)
  (dnp no)
  (property "Reference" "C12" (at 110.49 80.518 0) (show_name no) (do_not_autoplace no) (effects (font (size 1.27 1.27))))
  (property "Value" "1uF X7R" (at 113.284 85.344 0) (show_name no) (do_not_autoplace no) (effects (font (size 1.27 1.27))))
  (property "Footprint" "Capacitor_SMD:C_0805_2012Metric_Pad1.18x1.45mm_HandSolder" (at 113.9952 86.36 0) (hide yes) (show_name no) (do_not_autoplace no) (effects (font (size 1.27 1.27))))
  (property "Datasheet" "" (at 113.03 82.55 0) (hide yes) (show_name no) (do_not_autoplace no) (effects (font (size 1.27 1.27))))
  (property "Description" "Unpolarized capacitor" (at 113.03 82.55 0) (hide yes) (show_name no) (do_not_autoplace no) (effects (font (size 1.27 1.27))))
  (pin "1")
  (pin "2"))
 (symbol
  (lib_id "power:GND")
  (at 185.42 78.74 0)
  (unit 1)
  (body_style 1)
  (exclude_from_sim no)
  (in_bom yes)
  (on_board yes)
  (in_pos_files yes)
  (dnp no)
  (fields_autoplaced yes)
  (property "Reference" "#PWR06" (at 185.42 85.09 0) (hide yes) (show_name no) (do_not_autoplace no) (effects (font (size 1.27 1.27))))
  (property "Value" "GND" (at 185.42 83.82 0) (show_name no) (do_not_autoplace no) (effects (font (size 1.27 1.27))))
  (property "Footprint" "" (at 185.42 78.74 0) (hide yes) (show_name no) (do_not_autoplace no) (effects (font (size 1.27 1.27))))
  (property "Datasheet" "" (at 185.42 78.74 0) (hide yes) (show_name no) (do_not_autoplace no) (effects (font (size 1.27 1.27))))
  (property "Description" "Power symbol creates a global label with name \"GND\" , ground" (at 185.42 78.74 0) (hide yes) (show_name no) (do_not_autoplace no) (effects (font (size 1.27 1.27))))
  (pin "1"))
 (symbol
  (lib_id "Device:FerriteBead")
  (at 105.41 78.74 90)
  (unit 1)
  (body_style 1)
  (exclude_from_sim no)
  (in_bom yes)
  (on_board yes)
  (in_pos_files yes)
  (dnp no)
  (fields_autoplaced yes)
  (property "Reference" "FB1" (at 105.3592 71.12 90) (show_name no) (do_not_autoplace no) (effects (font (size 1.27 1.27))))
  (property "Value" "MH1608A-301Y" (at 105.3592 73.66 90) (show_name no) (do_not_autoplace no) (effects (font (size 1.27 1.27))))
  (property "Footprint" "Inductor_SMD:L_0603_1608Metric_Pad1.05x0.95mm_HandSolder" (at 105.41 80.518 90) (hide yes) (show_name no) (do_not_autoplace no) (effects (font (size 1.27 1.27))))
  (property "Datasheet" "" (at 105.41 78.74 0) (hide yes) (show_name no) (do_not_autoplace no) (effects (font (size 1.27 1.27))))
  (property "Description" "Ferrite bead" (at 105.41 78.74 0) (hide yes) (show_name no) (do_not_autoplace no) (effects (font (size 1.27 1.27))))
  (pin "2")
  (pin "1"))
 (symbol
  (lib_id "Connector:Conn_Coaxial")
  (at 121.92 120.65 0)
  (mirror y)
  (unit 1)
  (body_style 1)
  (exclude_from_sim no)
  (in_bom yes)
  (on_board yes)
  (in_pos_files yes)
  (dnp no)
  (property "Reference" "J1" (at 118.11 122.2133 0) (show_name no) (do_not_autoplace no) (effects (font (size 1.27 1.27)) (justify left)))
  (property "Value" "RF_In" (at 118.11 119.6733 0) (show_name no) (do_not_autoplace no) (effects (font (size 1.27 1.27)) (justify left)))
  (property "Footprint" "Connector_Coaxial:SMA_Amphenol_132289_EdgeMount" (at 121.92 120.65 0) (hide yes) (show_name no) (do_not_autoplace no) (effects (font (size 1.27 1.27))))
  (property "Datasheet" "" (at 121.92 120.65 0) (hide yes) (show_name no) (do_not_autoplace no) (effects (font (size 1.27 1.27))))
  (property "Description" "coaxial connector (BNC, SMA, SMB, SMC, Cinch/RCA, LEMO, ...)" (at 121.92 120.65 0) (hide yes) (show_name no) (do_not_autoplace no) (effects (font (size 1.27 1.27))))
  (pin "1")
  (pin "2"))
 (sheet_instances
  (path ""
   (page "1")))
 (embedded_fonts no))
